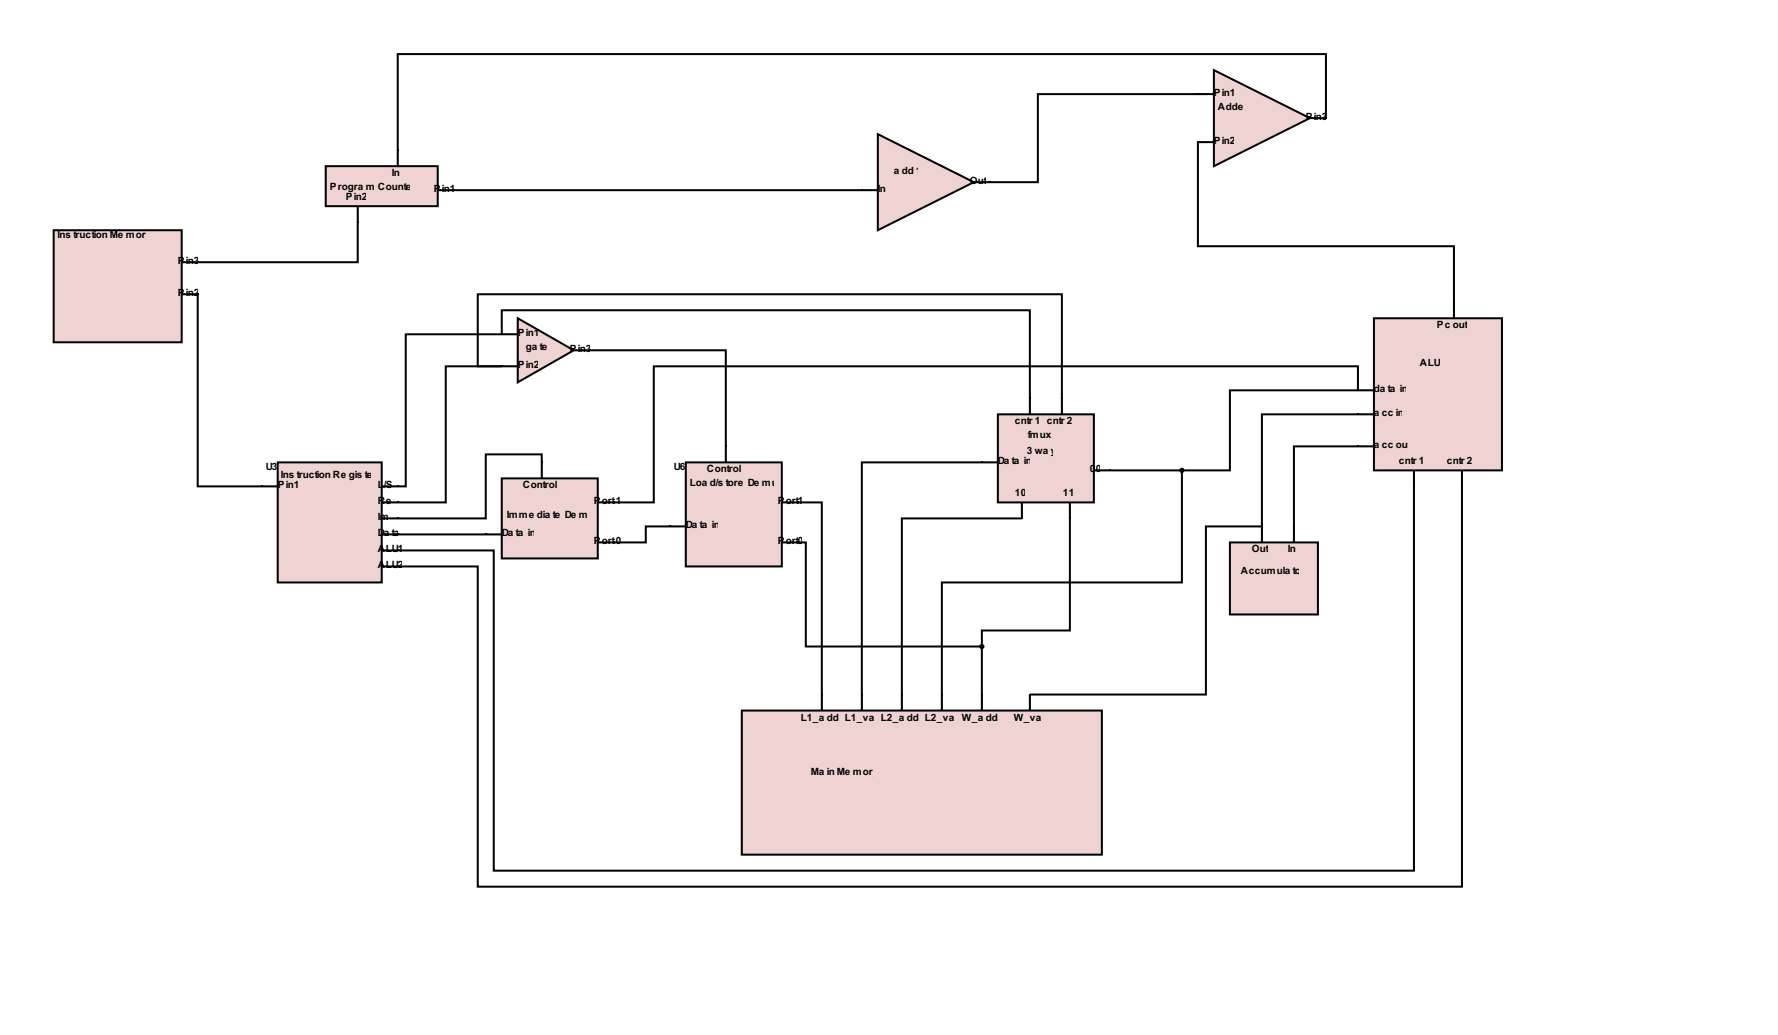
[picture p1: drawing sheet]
<svg xmlns="http://www.w3.org/2000/svg" width="194mm" height="113mm" viewBox="0 0 194 113" stroke-linecap="round" stroke-linejoin="round" font-family="sans-serif">
<path d="M35.5 18.1h12.3v4.4h-12.3z" fill="#efd3d2"/>
<path d="M35.5 18.1h12.3v4.4h-12.3zM43.4 16.5v1.5M39 22.6v1.5M47.9 20.7h1.5" fill="none" stroke="#000" stroke-width=".22"/>
<path d="M43.3 16.3h.2v.2h-.2zM43.4 16.5v1.5zM38.9 24.1h.2v.2h-.2zM39 22.6v1.5zM47.9 20.7h1.5zM49.4 20.7h.2v.1h-.2z" fill="#000"/>
<path d="M5.9 25.1h13.9v12.2h-13.9z" fill="#efd3d2"/>
<path d="M5.9 25.1h13.9v12.2h-13.9zM19.9 32.1h1.6M19.9 28.6h1.6M39 24.2v4.4h-17.4" fill="none" stroke="#000" stroke-width=".22"/>
<path d="M19.9 32.1h1.6zM19.9 28.6h1.6zM21.5 32h.2v.2h-.2zM21.5 28.5h.2v.2h-.2z" fill="#000"/>
<path d="M30.3 50.4h11.4v13.1h-11.4z" fill="#efd3d2"/>
<path d="M21.6 32.1v21h7M28.6 53.1h1.6M30.3 50.4h11.4v13.1h-11.4zM41.7 53.1h1.6M41.7 58.3h1.6M41.7 56.5h1.6M41.7 54.8h1.6M41.7 60h1.6M41.7 61.8h1.6" fill="none" stroke="#000" stroke-width=".22"/>
<g fill="#000">
<path d="M28.5 53h.1v.1h-.1zM28.6 53.1h1.6zM41.7 58.3h1.6zM41.7 56.5h1.6zM41.7 54.8h1.6zM41.7 53.1h1.6zM43.3 60h.2v.1h-.2zM43.3 58.2h.2v.2h-.2zM43.3 56.5h.2v.1h-.2zM43.3 54.7h.2v.2h-.2zM43.3 53h.2v.1h-.2zM41.7 60h1.6z"/>
<path d="M41.7 61.8h1.6zM43.3 61.7h.2v.2h-.2z"/>
</g>
<path d="M54.8 52.2h10.4v8.7h-10.4z" fill="#efd3d2"/>
<path d="M43.4 58.3h9.6M53.1 58.3h1.6M54.8 52.2h10.4v8.7h-10.4zM59.1 50.4v-.8h-6.1v6.9h-9.6M59.1 50.5v1.6M65.3 54.8h1.6M65.3 59.2h1.6" fill="none" stroke="#000" stroke-width=".22"/>
<path d="M52.9 58.2h.2v.2h-.2zM53.1 58.3h1.6zM59 50.3h.2v.2h-.2zM59.1 50.5v1.6zM65.3 54.8h1.6zM65.3 59.2h1.6zM66.9 54.7h.2v.2h-.2zM66.9 59.1h.2v.2h-.2z" fill="#000"/>
<path d="M56.5 34.7l6.1 3.5-6.1 3.5z" fill="#efd3d2"/>
<path d="M54.8 36.5h-10.5v16.6h-.9M54.8 40h-6.2v14.8h-5.2M54.8 36.5h1.6M54.8 40h1.6M56.5 34.7l6.1 3.5-6.1 3.5zM62.7 38.2h1.6" fill="none" stroke="#000" stroke-width=".22"/>
<path d="M54.7 36.4h.1v.1h-.1zM54.7 39.9h.1v.1h-.1zM54.8 36.5h1.6zM54.8 40h1.6zM62.7 38.2h1.6zM64.3 38.1h.1v.2h-.1z" fill="#000"/>
<path d="M74.8 50.4h10.5v11.4h-10.5z" fill="#efd3d2"/>
<path d="M64.4 38.2h14.8v10.5M73.1 57.4h-2.6v1.8h-3.5M73.2 57.4h1.6M74.8 50.4h10.5v11.4h-10.5zM79.2 48.8v1.5M85.4 54.8h1.6M85.4 59.2h1.6" fill="none" stroke="#000" stroke-width=".22"/>
<path d="M73 57.3h.2v.2h-.2zM73.2 57.4h1.6zM79.1 48.6h.2v.2h-.2zM79.2 48.8v1.5zM85.4 54.8h1.6zM85.4 59.2h1.6zM87 54.7h.2v.2h-.2zM87 59.1h.2v.2h-.2z" fill="#000"/>
<path d="M108.9 45.2h10.5v9.6h-10.5z" fill="#efd3d2"/>
<path d="M54.8 40h-2.7v-7.9h63.8v11.3M54.8 36.5v-2.7h57.6v9.6M107.2 50.4h1.6M108.9 45.2h10.5v9.6h-10.5zM111.5 54.9v1.6M112.4 43.5v1.6M115.9 43.5v1.6M116.8 54.9v1.6M119.5 51.3h1.5" fill="none" stroke="#000" stroke-width=".22"/>
<path d="M107.1 50.3h.1v.2h-.1zM107.2 50.4h1.6zM111.4 56.5h.2v.1h-.2zM111.5 54.9v1.6zM112.3 43.4h.2v.1h-.2zM112.4 43.5v1.6zM115.8 43.4h.2v.1h-.2zM115.9 43.5v1.6zM116.7 56.5h.1v.1h-.1zM116.8 54.9v1.6zM119.5 51.3h1.5zM121 51.2h.2v.2h-.2z" fill="#000"/>
<path d="M81 77.5h39.2v15.7h-39.2z" fill="#efd3d2"/>
<path d="M81 77.5h39.2v15.7h-39.2zM89.7 75.8v1.6M94 75.8v1.6M98.4 75.8v1.6M102.8 75.8v1.6M107.1 75.8v1.6M112.4 75.8v1.6" fill="none" stroke="#000" stroke-width=".22"/>
<path d="M89.6 75.7h.2v.1h-.2zM89.7 75.8v1.6zM94 75.7h.1v.1h-.1zM94 75.8v1.6zM98.3 75.7h.2v.1h-.2zM98.4 75.8v1.6zM102.7 75.7h.2v.1h-.2zM102.8 75.8v1.6zM107.1 75.7h.1v.1h-.1zM107.1 75.8v1.6zM112.3 75.7h.2v.1h-.2zM112.4 75.8v1.6z" fill="#000"/>
<path d="M149.9 34.7h14v16.6h-14z" fill="#efd3d2"/>
<path d="M149.9 34.7h14v16.6h-14zM158.7 33.1v1.5M148.2 42.6h-14v8.7h-13.1M148.3 42.6h1.5M148.3 48.7h1.5M148.3 45.2h1.5M154.3 51.4v1.6M159.5 51.4v1.6" fill="none" stroke="#000" stroke-width=".22"/>
<path d="M158.6 32.9h.2v.2h-.2zM158.7 33.1v1.5zM148.1 42.5h.2v.2h-.2zM148.1 48.6h.2v.2h-.2zM148.1 45.1h.2v.2h-.2zM148.3 42.6h1.5zM148.3 48.7h1.5zM148.3 45.2h1.5zM154.2 53h.2v.1h-.2zM154.3 51.4v1.6zM159.5 53h.1v.1h-.1zM159.5 51.4v1.6z" fill="#000"/>
<path d="M134.2 59.2h9.6v7.8h-9.6z" fill="#efd3d2"/>
<path d="M134.2 59.2h9.6v7.8h-9.6zM137.7 57.5v1.6M141.2 57.5v1.6M148.2 42.6v-2.6h-76.9v14.8h-4.3M154.3 53.1v41.9h-100.4v-35h-10.5M159.5 53.1v43.6h-107.4v-34.9h-8.7" fill="none" stroke="#000" stroke-width=".22"/>
<path d="M137.6 57.3h.2v.2h-.2zM137.7 57.5v1.6zM141.1 57.3h.2v.2h-.2zM141.2 57.5v1.6z" fill="#000"/>
<path d="M95.8 14.6l10.5 5.3-10.5 5.2z" fill="#efd3d2"/>
<path d="M95.8 14.6l10.5 5.3-10.5 5.2zM106.4 19.9h1.5M49.5 20.7h44.5M94.1 20.7h1.6" fill="none" stroke="#000" stroke-width=".22"/>
<path d="M106.4 19.9h1.5zM107.9 19.8h.2v.2h-.2zM94 20.7h.1v.1h-.1zM94.1 20.7h1.6z" fill="#000"/>
<path d="M132.5 7.6l10.4 5.3-10.4 5.2z" fill="#efd3d2"/>
<g fill="none" stroke="#000" stroke-width=".22">
<path d="M130.7 10.3h-17.4v9.6h-5.3M130.7 15.5v11.4h28v6.1M130.8 10.3h1.6M130.8 15.5h1.6M132.5 7.6l10.4 5.3-10.4 5.2zM143 12.9h1.6M144.7 12.9v-7h-101.3v10.5M87.1 54.8h2.6v21M87.1 59.2h.8v11.3h19.1M107.1 50.4h-13.1v25.4M111.5 56.5h-13.1v19.3M116.8 56.5v12.3h-9.7v7"/>
<path d="M129 51.5v12h-26.2v12.3M148.2 45.2h-10.5v12.2h-6.1v18.4h-19.2M148.2 48.7h-7v8.7"/>
<circle cx="129" cy="51.3" r=".17"/>
<circle cx="107.1" cy="70.5" r=".17"/>
</g>
<g fill="#000">
<path d="M130.6 10.2h.2v.2h-.2zM130.6 15.4h.2v.2h-.2zM130.8 10.3h1.6zM130.8 15.5h1.6zM143 12.9h1.6zM144.6 12.8h.2v.2h-.2z"/>
<circle cx="129" cy="51.3" r=".17"/>
<circle cx="107.1" cy="70.5" r=".17"/>
</g>
<g font-size="1.1">
<text x="132.5" y="10.5">Pin1</text>
<text x="132.5" y="15.7">Pin2</text>
<text x="132.9" y="12">Adde r</text>
<text x="142.5" y="13.1">Pin3</text>
<text x="36" y="20.7">Progra m Counte r</text>
<text x="37.7" y="21.8">Pin2</text>
<text x="42.7" y="19.2">In</text>
<text x="47.3" y="21">P</text>
<text x="48.2" y="21">in1</text>
<text x="95.8" y="21">I</text>
<text x="96" y="21">n</text>
<text x="97.5" y="19">a dd 1</text>
<text x="105.8" y="20.1">Out</text>
<text x="6.3" y="26">Ins truction Me mory</text>
<text x="19.4" y="28.8">P</text>
<text x="20.3" y="28.8">in3</text>
<text x="19.4" y="32.3">P</text>
<text x="20.3" y="32.3">in2</text>
<text x="156.8" y="35.8">Pc out</text>
<text x="56.5" y="36.7">Pin1</text>
<text x="56.5" y="40.2">Pin2</text>
<text x="57.4" y="38.2">ga te 1</text>
<text x="62.2" y="38.4">Pin3</text>
<text x="155" y="40">ALU</text>
<text x="110.7" y="46.3">cntr 1 cntr 2</text>
<text x="112.2" y="47.8">fmux</text>
<text x="149.9" y="42.8">da ta in</text>
<text x="149.9" y="45.4">a cc in</text>
<text x="29" y="51.3">U3</text>
<text x="30.3" y="53.3">Pin1</text>
<text x="30.6" y="52.2">Ins truction Re gis te r</text>
<text x="41.2" y="53.3">L</text>
<text x="41.9" y="53.3">/S</text>
<text x="57" y="53.3">Control</text>
<text x="73.5" y="51.3">U6</text>
<text x="75.3" y="53.1">Loa d/s tore De mux</text>
<text x="77.1" y="51.5">Control</text>
<text x="108.9" y="50.7">Da ta in</text>
<text x="112.1" y="49.6">3 wa y</text>
<text x="118.9" y="51.5">0</text>
<text x="119.6" y="51.5">0</text>
<text x="149.9" y="48.9">a cc out</text>
<text x="152.7" y="50.7">cntr 1</text>
<text x="157.9" y="50.7">cntr 2</text>
<text x="41.2" y="58.5">Da ta</text>
<text x="41.2" y="56.8">Im</text>
<text x="41.2" y="55">Re t</text>
<text x="54.8" y="58.5">Da ta in</text>
<text x="55.3" y="56.5">Imme dia te De mux</text>
<text x="64.8" y="55">P</text>
<text x="64.8" y="59.4">P</text>
<text x="65.7" y="55">ort1</text>
<text x="65.7" y="59.4">ort0</text>
<text x="74.8" y="57.6">Da ta in</text>
<text x="84.9" y="55">P</text>
<text x="84.9" y="59.4">P</text>
<text x="85.8" y="55">ort1</text>
<text x="85.8" y="59.4">ort0</text>
<text x="110.7" y="54.1">10</text>
<text x="116" y="54.1">11</text>
<text x="41.2" y="60.3">ALU1</text>
<text x="41.2" y="62">ALU2</text>
<text x="135.4" y="62.7">Accumula tor</text>
<text x="136.6" y="60.3">Out</text>
<text x="140.5" y="60.3">In</text>
<text x="87.4" y="78.6">L1_a ddr L1_va lL2_a ddr L2_va l W_a ddr</text>
<text x="110.6" y="78.6">W_va l</text>
<text x="88.5" y="84.5">Ma in Me mory</text>
</g>
</svg>
